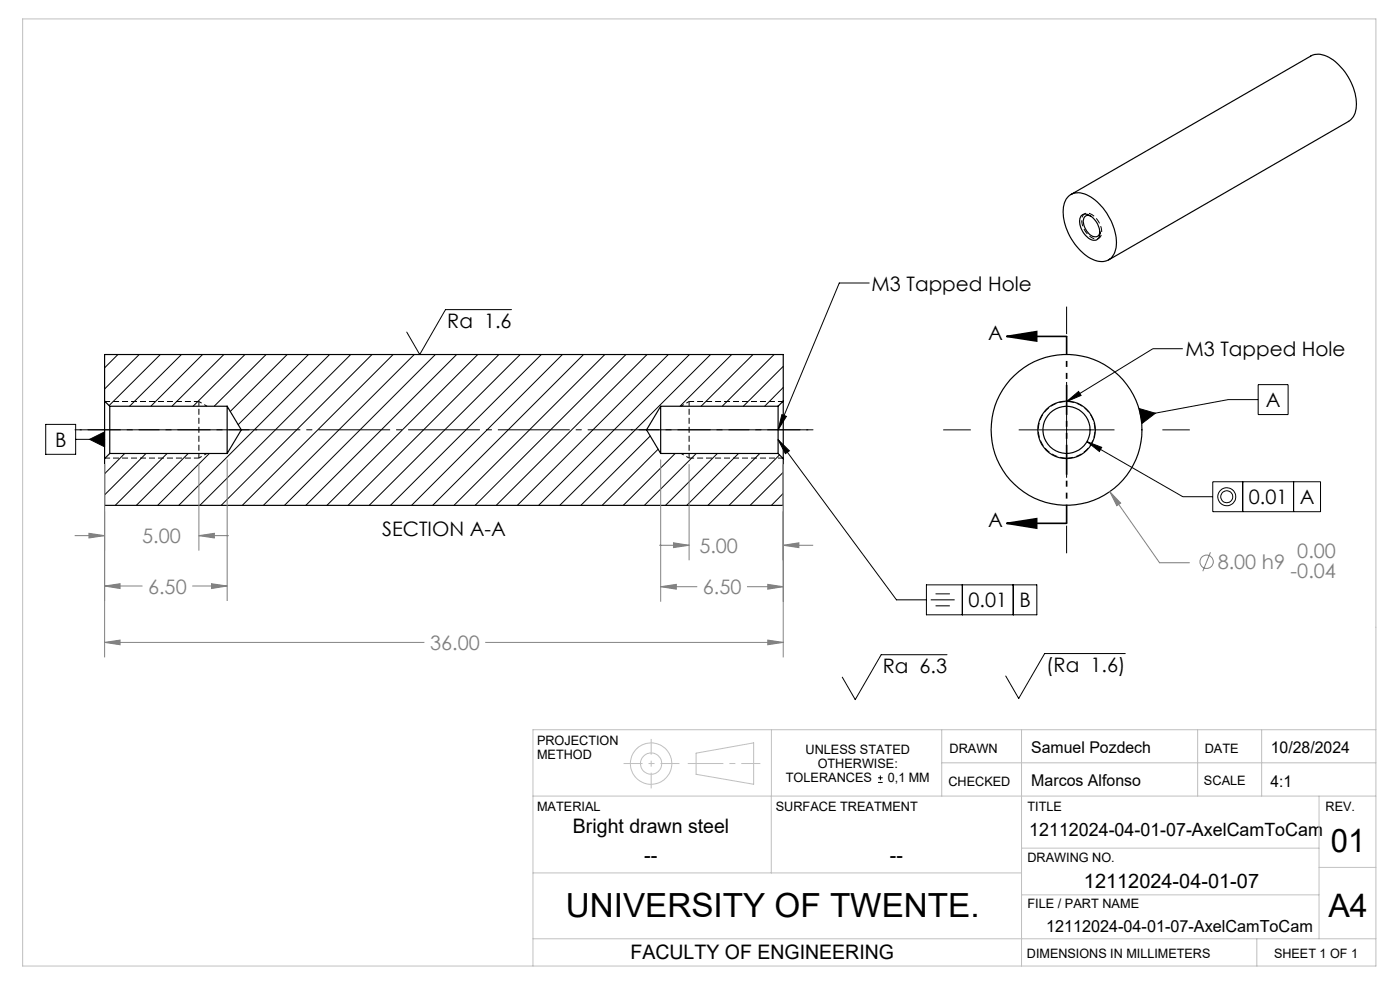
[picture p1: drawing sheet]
<svg xmlns="http://www.w3.org/2000/svg" width="297mm" height="210mm" viewBox="0 0 297 210" stroke-linecap="round" stroke-linejoin="round" font-family="sans-serif">
<g fill="none" stroke="#000" stroke-width=".25">
<path d="M226.7 41.7a3.8 3.8 0 0 1 4.7 .1 12.4 12.4 0 0 1 5.4 10.6 3.2 3.2 0 0 1-4.9 2.7 11.9 11.9 0 0 1-6.3-11.2l.6-1.6zM227.2 41.3l50.9-29.4a4.3 4.3 0 0 1 4.7 .8 12.2 12.2 0 0 1 4.9 10.4 3.5 3.5 0 0 1-1.6 2.6l-50.9 29.4M229.5 45.7a1.9 1.9 0 0 1 2.5 .7 3.8 3.8 0 0 1 1 4.1 1.55 1.55 0 0 1-2.4-.2 4 4 0 0 1-1.3-4.4zM231.4 45.8a1.15 1.15 0 0 0-1.4 .3 1.15 1.15 0 0 0-.1 1.3 3.4 3.4 0 0 0 2.4 2.8 .97 .97 0 0 0 1-1M22.2 85.1v12.2M22.2 85.1v-9.9h144v9.9M22.2 97.3v9.9h144v-9.9M22.2 85.1l1.1 1.1M23.3 86.2v10M23.3 86.2h24.9M23.3 96.2h24.9M23.3 96.2l-1.1 1.1"/>
<path d="M48.2 86.2v10M48.2 86.2l3 5-3 5M140.2 86.2v10M140.2 86.2h24.9M140.2 86.2l-3 5 3 5M140.2 96.2h24.9M165.1 86.2v10M165.1 96.2l1.1 1.1M166.2 85.1v12.2M166.2 85.1l-1.1 1.1"/>
<circle cx="226.3" cy="91.2" r="16"/>
<circle cx="226.3" cy="91.2" r="5"/>
<circle cx="226.3" cy="91.2" r="6.1"/>
</g>
<g fill="none" stroke="#000" stroke-width=".21">
<path d="M25 75.2l-2.8 2.8M29.5 75.2l-7.3 7.3M34 75.2l-10.9 10.8M38.5 75.2l-11 11M43 75.2l-11 11M47.5 75.2l-11 11M52 75.2l-11 11M56.4 75.2l-11 11M60.9 75.2l-12.1 12.1M65.4 75.2l-14.9 14.9M69.9 75.2l-32 32M74.4 75.2l-32 32"/>
<path d="M78.9 75.2l-32 32M83.4 75.2l-32 32M87.9 75.2l-32 32M92.4 75.2l-32 32M96.9 75.2l-32 32M101.4 75.2l-32 32M105.8 75.2l-32 32M108.5 65.7h-14l-5.5 9.5-2.7-4.8M110.3 75.2l-32 32M114.8 75.2l-32 32M119.3 75.2l-32 32M123.8 75.2l-32 32"/>
<path d="M128.3 75.2l-32 32M132.8 75.2l-32 32M137.3 75.2l-32 32M141.8 75.2l-32.1 32M146.3 75.2l-32 32M150.7 75.2l-32 32M155.2 75.2l-10.9 11M159.7 75.2l-11 11M164.2 75.2l-11 11M166.2 77.7l-8.5 8.5M184.4 60h-6.4l-12.9 31.2M226.3 65v5.9"/>
<path d="M250.9 74h-6.3l-18.3 11.2M9.7 90h6.4v6.4h-6.4zM16.1 93.2h6.1M19 93.2l3.2-1.6v3.2zM26.5 96.2l-4.3 4.3M31 96.2l-8.8 8.8M35.5 96.2l-11.1 11M39.9 96.2l-11 11M44.4 96.2l-11 11M137.9 92.5l-14.7 14.7M139.6 95.3l-11.9 11.9M143.2 96.2l-11 11"/>
<path d="M147.7 96.2l-11 11M152.2 96.2l-11 11M156.7 96.2l-11 11M161.2 96.2l-11 11M165.1 93.3l2.4 2.3-.9 .6zM165.1 93.3l25.1 33.9h6.3M165.4 96.5l-10.7 10.7M165.9 87.9l.9 .4-1.7 2.9zM166.2 82.2l-4 4M200.1 91.2h5.9M216.1 91.2h20.3M226.3 85.2l2.5-2.2 .5 .9z"/>
<path d="M226.3 81v20.3M230.6 93.7l3.1 1.2-.5 .9zM230.6 93.7l20.3 11.7h6.4M241.7 86.7l3.4 1-2.8 2.1zM246.6 91.2h5.8M266.9 84.8h-6.3l-18.6 3.4M266.9 81.6h6.4v6.3h-6.4zM166.2 100.2l-7.1 7M166.2 104.7l-2.5 2.5M226.3 111.5v5.9M257.3 102.2h22.8v6.3h-22.8zM263.6 102.2v6.3"/>
<path d="M274.4 102.2v6.3M196.5 124.1h23.5v6.3h-23.5zM197.4 127.2h5.1M198.5 126h3M198.5 128.5h3M200.9 138.9h-14l-5.5 9.5-2.7-4.8M204.2 124.1v6.3M214.9 124.1v6.3M238.7 138.6h-17.1l-5.5 9.6-2.7-4.8M186.3 166h1M186.3 165h1M186.8 164.5v1"/>
<circle cx="260.2" cy="105.4" r="1.91"/>
<circle cx="260.2" cy="105.4" r="1.27"/>
</g>
<g fill="none" stroke="#808080" stroke-width=".21">
<path d="M22.2 98.5v40.9M42.2 98.5v18.3M48.2 97.5v30M140.2 97.5v30.1M146.2 98.5v20.3M166.2 98.5v40.9M15.8 113.6h6.4M18.9 113.1l3.3 .5-3.3 .5zM42.2 113.6l3.3-.5v1zM42.2 113.6h6.3M139.8 115.7h6.4M142.9 115.1l3.3 .6-3.3 .5z"/>
<path d="M166.2 115.7l3.3-.6v1.1zM166.2 115.7h6.3M235.4 104.3l2.3 2.4-.8 .6zM235.4 104.3l10.6 15.1h6.3M256.8 117.1l-1.6 4.1M22.2 136.3l3.3-.5v1zM22.2 124.3l3.3-.5v1zM22.2 136.3h67.8M22.2 124.3h8M40.8 124.3h7.4M44.9 123.8l3.3 .5-3.3 .5zM102.9 136.3h63.3"/>
<path d="M140.2 124.5l3.3-.5v1zM140.2 124.5h7.7M158.5 124.5h7.7M162.9 135.8l3.3 .5-3.3 .5zM162.9 124l3.3 .5-3.3 .5z"/>
<circle cx="256" cy="119.2" r="1.41"/>
</g>
<path d="M213.6 71.4l6.3-1.1v2zM213.6 71.4h12.7M213.6 111l6.3-1v2zM213.6 111h12.7" fill="none" stroke="#000" stroke-width=".35"/>
<g fill="none" stroke="#c0c0c0" stroke-width=".21">
<path d="M4.8 4h287.1v200.9h-287.1zM147.7 159.8l12.2-2.2v8.8l-12.2-2.2zM163.7 154.8v14.1M199.8 154.8v14.1M216.7 154.8v50.1M254.1 154.8v14.1M267.7 154.8v14.1M291.9 154.8h-178.8v50.1M113.1 168.9h178.8M163.6 168.9v16.3M199.8 161.8h92.1M216.7 179.9h63.1"/>
<path d="M279.8 168.9v30.2M113.1 185.2h103.6M113.1 199.1h178.8M216.7 189.8h63.1M266.6 199.1v5.8M279.8 184h12.1"/>
<circle cx="138.1" cy="162" r="4.4"/>
<circle cx="138.1" cy="162" r="2.26"/>
</g>
<path d="M226.3 97.2a6 6 0 0 1-5.3-8.9 6 6 0 0 1 10.4-.3 6 6 0 0 1-4.8 9.2h-.3" fill="none" stroke="#000" stroke-width=".21" stroke-dasharray="1.3 .6" stroke-dashoffset="-.1" stroke-linecap="butt"/>
<path d="M231.6 50.4a4.1 4.1 0 0 1-1.9-4.7 1.53 1.53 0 0 1 2.4 .2 4 4 0 0 1 1.4 4.3 1.28 1.28 0 0 1-1.9 .2" fill="none" stroke="#000" stroke-width=".21" stroke-dasharray="1.3 .6" stroke-dashoffset=".7" stroke-linecap="butt"/>
<path d="M172.5 91.2h-156.7" fill="none" stroke="#000" stroke-width=".21" stroke-dasharray="15.2 1.3 1.3 1.3" stroke-dashoffset="5.5" stroke-linecap="butt"/>
<path d="M16.9 91.2h37.6M133.8 91.2h37.6" fill="none" stroke="#000" stroke-width=".21" stroke-dasharray="15.2 1.3 1.3 1.3" stroke-dashoffset="-1.7" stroke-linecap="butt"/>
<path d="M226.3 71.3v39.7" fill="none" stroke="#000" stroke-width=".35" stroke-dasharray="6.3 1.3 1.3 1.3 1.3 1.3" stroke-dashoffset="2.4" stroke-linecap="butt"/>
<path d="M138.1 156.7v10.5" fill="none" stroke="#c0c0c0" stroke-width=".21" stroke-dasharray="15.2 1.3 1.3 1.3" stroke-dashoffset="11.9" stroke-linecap="butt"/>
<path d="M132.3 162h11.8" fill="none" stroke="#c0c0c0" stroke-width=".21" stroke-dasharray="15.2 1.3 1.3 1.3" stroke-dashoffset="11.2" stroke-linecap="butt"/>
<path d="M145.9 162h15.4" fill="none" stroke="#c0c0c0" stroke-width=".21" stroke-dasharray="15.2 1.3 1.3 1.3" stroke-dashoffset="7.7" stroke-linecap="butt"/>
<path d="M42.2 97.2v-12M146.2 85.2v12" fill="none" stroke="#000" stroke-width=".21" stroke-dasharray="1.3 .6" stroke-dashoffset=".4" stroke-linecap="butt"/>
<path d="M22.3 85.2h19.9M22.3 97.2h19.9M166.1 97.2h-19.9M166.1 85.2h-19.9" fill="none" stroke="#000" stroke-width=".21" stroke-dasharray="1.3 .6" stroke-dashoffset=".2" stroke-linecap="butt"/>
<path d="M42.2 97.2l1.7-1M42.2 85.2l1.7 1M146.2 85.2l-1.7 1M146.2 97.2l-1.7-1" fill="none" stroke="#000" stroke-width=".21" stroke-dasharray="1.3 .6" stroke-dashoffset=".6" stroke-linecap="butt"/>
<path d="M213.6 71.4l6.3-1.1v2zM213.6 111l6.3-1v2z" fill="#000"/>
<path d="M235.4 104.3l2.3 2.4-.8 .6z" fill="#808080"/>
<g fill="#000">
<path d="M165.9 87.9l.9 .4-1.7 2.9zM165.1 93.3l2.4 2.3-.9 .6zM19 93.2l3.2 1.6v-3.2z"/>
<path d="M226.3 85.2l2.5-2.2 .5 .9zM230.6 93.7l3.1 1.2-.5 .9zM241.7 86.7l3.4 1-2.8 2.1z"/>
</g>
<path d="M22.2 136.3l3.3-.5v1zM162.9 135.8l3.3 .5-3.3 .5zM22.2 124.3l3.3-.5v1zM44.9 123.8l3.3 .5-3.3 .5zM18.9 113.1l3.3 .5-3.3 .5zM42.2 113.6l3.3-.5v1zM162.9 124l3.3 .5-3.3 .5zM140.2 124.5l3.3-.5v1zM166.2 115.7l3.3-.6v1.1zM142.9 115.1l3.3 .6-3.3 .5z" fill="#808080"/>
<text font-size="7.1" x="120" y="194.5">UNIVERSITY OF TWENTE.</text>
<g font-size="6.9">
<text x="282.3" y="180.7">01</text>
<text x="281.8" y="194.5">A4</text>
</g>
<g font-size="4.2">
<text x="184.9" y="61.6">M3 Tapped Hole</text>
<text x="94.9" y="69.5">Ra 1.6</text>
<text x="209.6" y="72.1">A</text>
<text x="251.5" y="75.5">M3 Tapped Hole</text>
<text x="268.5" y="86.3">A</text>
<text x="11.7" y="94.8">B</text>
<text x="264.9" y="107">0.01</text>
<text x="275.7" y="107">A</text>
<text x="81.1" y="113.6">SECTION A-A</text>
<text x="209.6" y="111.7">A</text>
<text x="205.5" y="128.8">0.01</text>
<text x="216.3" y="128.8">B</text>
<text x="187.3" y="142.7">Ra 6.3</text>
<text x="222" y="142.5">(Ra 1.6)</text>
<text x="121.5" y="176.6">Bright drawn steel</text>
<text x="136.7" y="182.9">--</text>
<text x="188.8" y="182.9">--</text>
<text x="230" y="188.3">12112024-04-01-07</text>
<text x="133.8" y="203.4">FACULTY OF ENGINEERING</text>
</g>
<g font-size="4.2" fill="#808080">
<text x="30.2" y="115.2">5.00</text>
<text x="148.4" y="117.2">5.00</text>
<text x="275.2" y="118.4">0.00</text>
<text x="31.4" y="125.9">6.50</text>
<text x="258.3" y="120.7">8.00 h9</text>
<text x="273.8" y="122.5">-0.04</text>
<text x="149.1" y="126.1">6.50</text>
<text x="91.2" y="137.9">36.00</text>
</g>
<text font-size="3.9" x="218.4" y="177.4">12112024-04-01-07-AxelCamToCam</text>
<text font-size="3.5" x="221.9" y="197.6">12112024-04-01-07-AxelCamToCam</text>
<g font-size="3.4">
<text x="218.8" y="159.7">Samuel Pozdech</text>
<text x="269.6" y="159.7">10/28/2024</text>
<text x="218.8" y="166.7">Marcos Alfonso</text>
<text x="269.5" y="166.9">4:1</text>
</g>
<g font-size="2.7">
<text x="113.9" y="158">PROJECTION</text>
<text x="113.9" y="161">METHOD</text>
<text x="170.9" y="159.9">UNLESS STATED</text>
<text x="201.4" y="159.7">DRAWN</text>
<text x="255.6" y="159.6">DATE</text>
<text x="166.7" y="165.9">TOLERANCES</text>
<text x="173.5" y="162.9">OTHERWISE:</text>
<text x="188.4" y="165.9">0,1 MM</text>
<text x="201.2" y="166.6">CHECKED</text>
<text x="255.4" y="166.6">SCALE</text>
<text x="113.9" y="172">MATERIAL</text>
<text x="164.6" y="172">SURFACE TREATMENT</text>
<text x="218" y="172">TITLE</text>
<text x="281.2" y="172">REV.</text>
<text x="218" y="182.9">DRAWING NO.</text>
<text x="218" y="192.7">FILE / PART NAME</text>
<text x="217.9" y="203.2">DIMENSIONS IN MILLIMETERS</text>
<text x="270.3" y="203.2">SHEET 1 OF 1</text>
</g>
</svg>
